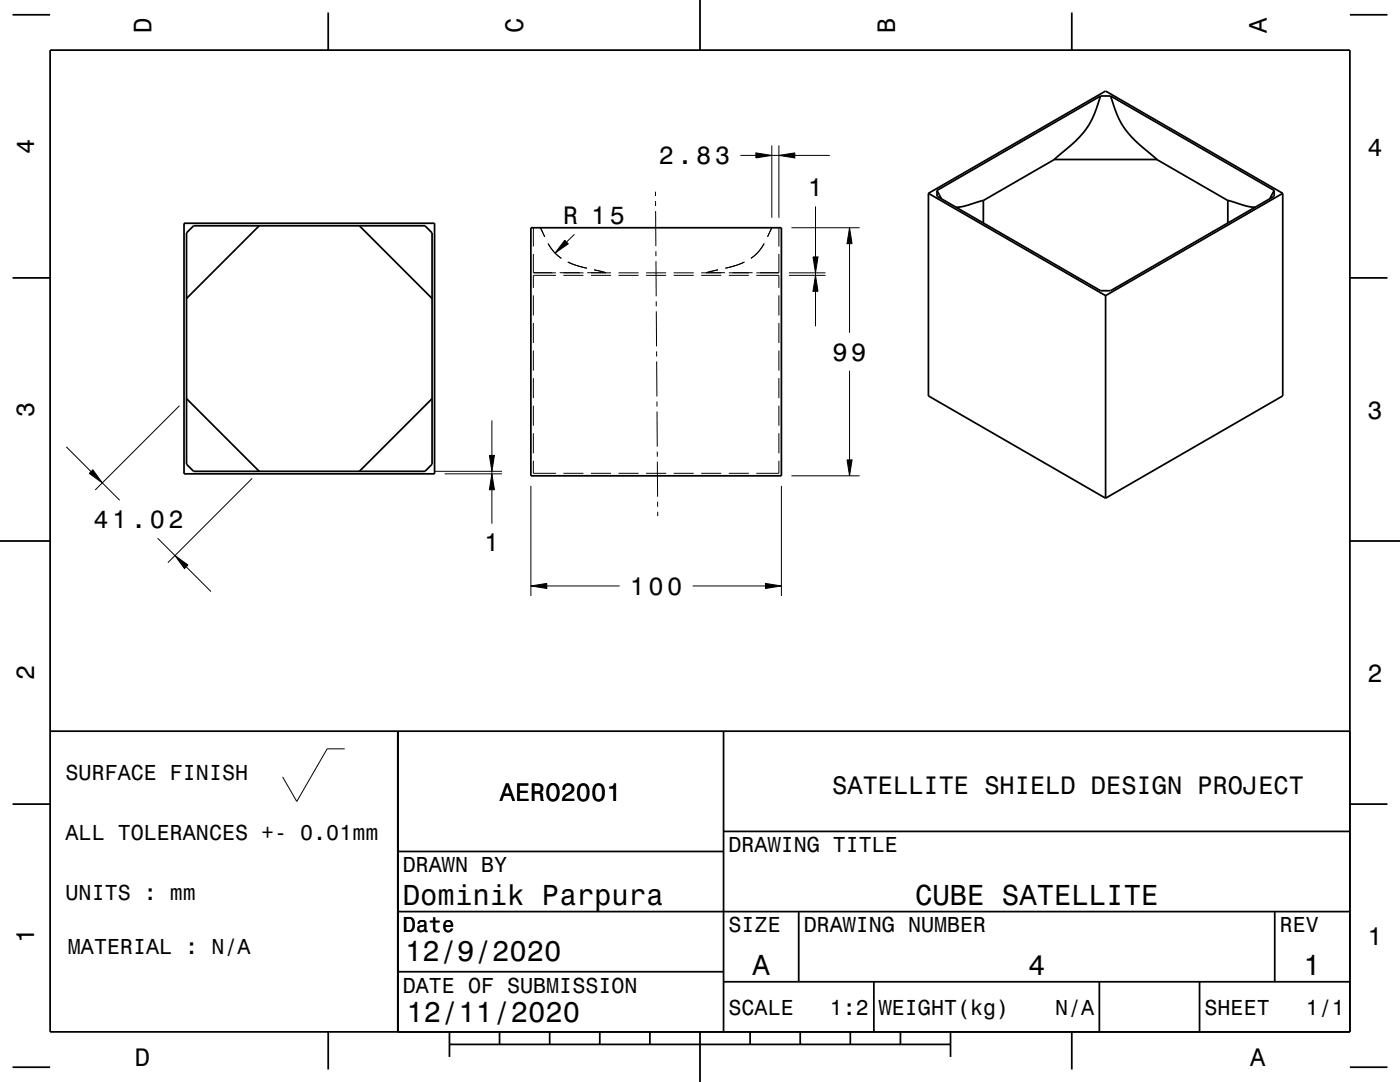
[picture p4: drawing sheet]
<svg xmlns="http://www.w3.org/2000/svg" width="279mm" height="216mm" viewBox="0 0 279 216" stroke-linecap="round" stroke-linejoin="round" font-family="sans-serif">
<g fill="none" stroke="#000" stroke-width=".2">
<path d="M130.8 38.3v.8M147.8 31h3.1M150.9 30.5l3.1 .5-3.1 .5zM154 29v14.4M154 31h1.4M155.4 31l3.2-.5v1zM155.4 29v14.4M158.6 31h7M106.4 50.7v3.7h4.5M106.4 45.4v3.8M106.4 58.9v4M107.9 45.4l.8 1.9"/>
<path d="M109.4 48.6a8.1 8.1 0 0 0 2.6 2.9M110.9 54.9h-4.5v2.5M111.7 54.4h4.7M112.4 54.9h4M112.7 47.9l.7 .8-2.6 1.8zM113.3 52.3l1.5 .6 2.3 .6M114.6 46.8l-1.5 1.5M117.2 54.4h4.7M117.9 54.9h4M118.6 53.8l2.3 .6M123.4 54.9h4M123.4 54.4h4"/>
<path d="M128.9 54.9h4M128.9 54.4h4M130.8 40.1v1M130.8 42.1l.1 7M130.9 50.1v1M130.9 52.1l.1 7M134.4 54.9h4M134.4 54.4h4M139.9 54.9h4M143.3 53.8l-2.4 .6M144.7 54.4h-4.8M145.4 54.9h4"/>
<path d="M148.6 52.3l-1.5 .6-2.3 .6M150.2 54.4h-4.8M150.9 54.9h4.5v2.5M152.5 48.6a8.1 8.1 0 0 1-2.6 2.9M154 45.4l-.8 1.9M155.4 50.7v3.7h-4.5M155.4 45.4v3.8M155.4 58.9v4M157.4 54.9h7.4M157.4 54.4h7.4M157.9 45.4h13.6M162.2 51.3h1.1l-.5 3.1z"/>
<path d="M162.8 54.9l.5 3.2h-1.1zM162.8 41.2v10.1M162.8 54.4v.5M162.8 58.1v7M169.5 45.4l.5 3.2h-1zM169.5 48.6v17.8M106.4 64.4v4M106.4 69.9v4M106.4 75.4v4M131 60.1v1M131 62.1v7M131 70.1v1"/>
<path d="M131 72.1l.1 7M155.4 64.4v4M155.4 69.9v4M155.4 75.4v4M169.5 74v17.8M13.2 89.2l5 4.9M17.8 94.5l.7-.7 1.9 2.6zM20.4 96.4l3.5 3.4M35.8 81l-16.8 16.8M50.3 95.5l-16.8 16.8M86.8 94h13.4M88.7 94.5h11.5"/>
<path d="M97.7 90.9h1l-.5 3.1zM98.2 94.5l.5 3.2h-1zM98.2 83.9v7M98.2 94v.5M98.2 97.7v6.8M105.9 96.9v22M106.4 80.9v4M106.4 86.4v4M106.4 91.9v2.5h4.5M112.4 94.4h4M117.9 94.4h4M123.4 94.4h4"/>
<path d="M128.9 94.4h4M131.1 80.1v1M131.1 82.1l.1 7M131.2 90.1v1M131.2 92.1v7M134.4 94.4h4M139.9 94.4h4M145.4 94.4h4M155.4 80.9v4M155.4 86.4v4M155.4 91.9v2.5h-4.5M155.9 96.9v22"/>
<path d="M157.9 94.9h13.6M169 91.8h1l-.5 3.1zM31.5 107.4l3.4 3.5M34.9 110.9l2.6 1.8-.7 .8zM37.2 113.1l4.9 4.9M105.9 116.9l3.2-.5v1zM109.1 116.9h14.6M131.2 100.1l.1 1M131.3 102.1v.9M138.2 116.9h14.6M152.8 116.4l3.1 .5-3.1 .5zM68.8 149.4h-3.5l-6.1 10.5-2.8-4.9"/>
</g>
<g fill="none" stroke="#000" stroke-width=".35">
<path d="M2.5 2.9h7.5M10 10h259.4v195.9h-259.4zM65.5 2.5v7.5M139.7 0v10M213.9 2.5v7.5M219.6 19.2a18.1 18.1 0 0 1-7.5 11.1l-1.7 1.5h20.5a36.4 36.4 0 0 1-6.5-6.2 21.3 21.3 0 0 1-2.8-6.4M219.6 19.2l-32.6 18.8M219.6 19.2h2M221.6 19.2l32.7 18.8M269.4 2.9h7.5M185.3 38.6l35.3-20.4 35.4 20.4M185.3 38.6v40.4l35.3 20.4"/>
<path d="M185.3 38.6l35.3 20.4M187 38l.9 1.7M187 38v1.2l32.6 18.8h2l32.7-18.8v-1.2M210.4 31.8l-14.2 8.2M230.9 31.8l14.1 8.2M254.3 38l-.9 1.7M256 38.6v40.4l-35.4 20.4M256 38.6l-35.4 20.4M2.5 55.4h7.5M36.7 44.5h50v50h-50zM37.2 46.5l1.4-1.5h46.2l1.4 1.5v46.1l-1.4 1.4h-46.2l-1.4-1.4zM51.7 45l-14.5 14.6"/>
<path d="M71.7 45l14.5 14.6M105.9 45.4h50v49.5h-50zM190.8 41.4a20.4 20.4 0 0 0 5.4-1.4v4.5M220.6 59v40.4M250.5 41.4a20.5 20.5 0 0 1-5.5-1.4v4.5M269.4 55.4h7.5M37.2 79.5l14.5 14.5M86.2 79.5l-14.5 14.5M0 107.9h10M269.4 107.9h10M10 145.9h259.4M79.4 145.9v60"/>
<path d="M144.4 145.9v60M2.5 160.5h7.5M79.4 169.9h65M144.4 165.9h125M269.4 160.5h7.5M79.4 193.9h65M79.4 181.9h190M144.4 195.9h125M159.4 181.9v14M174.4 195.9v10M219.4 195.9v10M239.4 195.9v10"/>
<path d="M254.4 181.9v14M2.5 213h7.5M65.5 205.9v7.5M89.7 208.4h100M89.7 205.9v5M99.7 205.9v2.5M109.7 205.9v2.5M119.7 205.9v2.5M129.7 205.9v2.5M139.7 205.9v10M149.7 205.9v2.5M159.7 205.9v2.5"/>
<path d="M169.7 205.9v2.5M179.7 205.9v2.5M189.7 205.9v5M213.9 205.9v7.5M269.4 213h7.5"/>
</g>
<g fill="#000">
<path d="M150.9 30.5l3.1 .5-3.1 .5z" fill-rule="evenodd"/>
<path d="M155.4 31l3.2-.5v1z" fill-rule="evenodd"/>
<path d="M112.7 47.9l.7 .8-2.6 1.8z" fill-rule="evenodd"/>
<path d="M162.2 51.3h1.1l-.5 3.1z" fill-rule="evenodd"/>
<path d="M162.8 54.9l.5 3.2h-1.1z" fill-rule="evenodd"/>
<path d="M169.5 45.4l.5 3.2h-1z" fill-rule="evenodd"/>
<path d="M17.8 94.5l.7-.7 1.9 2.6z" fill-rule="evenodd"/>
<path d="M97.7 90.9h1l-.5 3.1z" fill-rule="evenodd"/>
<path d="M98.2 94.5l.5 3.2h-1z" fill-rule="evenodd"/>
<path d="M169 91.8h1l-.5 3.1z" fill-rule="evenodd"/>
<path d="M34.9 110.9l2.6 1.8-.7 .8z" fill-rule="evenodd"/>
<path d="M105.9 116.9l3.2-.5v1z" fill-rule="evenodd"/>
<path d="M152.8 116.4l3.1 .5-3.1 .5z" fill-rule="evenodd"/>
</g>
<g font-size="5.8">
<text x="80.4" y="180.5">Dominik Parpura</text>
<text x="182.6" y="180.5">CUBE SATELLITE</text>
<text x="80.8" y="191.8">12/9/2020</text>
<text x="150.2" y="194.5">A</text>
<text x="205.2" y="194.5">4</text>
<text x="260.2" y="194.5">1</text>
<text x="81.1" y="203.9">12/11/2020</text>
</g>
<g font-size="5">
<text x="30.2" y="6.5" transform="rotate(-90 30.2 6.5)">D</text>
<text x="104.4" y="6.5" transform="rotate(-90 104.4 6.5)">C</text>
<text x="178.6" y="6.5" transform="rotate(-90 178.6 6.5)">B</text>
<text x="252.8" y="6.5" transform="rotate(-90 252.8 6.5)">A</text>
<text x="6.8" y="30.7" transform="rotate(-90 6.8 30.7)">4</text>
<text x="131.5" y="32.8">2.83</text>
<text x="272.9" y="31">4</text>
<text x="161.2" y="39.1">1</text>
<text x="112.4" y="44.7">R 15</text>
<text x="166.2" y="71.9">99</text>
<text x="6.8" y="83.2" transform="rotate(-90 6.8 83.2)">3</text>
<text x="272.9" y="83.5">3</text>
<text x="18.7" y="105.4">41.02</text>
<text x="96.7" y="110">1</text>
<text x="125.7" y="118.7">100</text>
<text x="6.8" y="135.7" transform="rotate(-90 6.8 135.7)">2</text>
<text x="272.9" y="136">2</text>
<text x="99.8" y="159.7">AERO2001</text>
<text x="166.1" y="158.4">SATELLITE SHIELD DESIGN PROJECT</text>
<text x="6.8" y="188.2" transform="rotate(-90 6.8 188.2)">1</text>
<text x="272.9" y="188.5">1</text>
<text x="26.9" y="212.7">D</text>
<text x="249.5" y="212.7">A</text>
</g>
<g font-size="4.3">
<text x="13.1" y="155.6">SURFACE FINISH</text>
<text x="13.1" y="167.6">ALL TOLERANCES +- 0.01mm</text>
<text x="145.4" y="170.1">DRAWING TITLE</text>
<text x="13.1" y="179.6">UNITS : mm</text>
<text x="80.4" y="174.1">DRAWN BY</text>
<text x="13.6" y="190.4">MATERIAL : N/A</text>
<text x="80.4" y="186.1">Date</text>
<text x="145.4" y="186.1">SIZE</text>
<text x="160.4" y="186.1">DRAWING NUMBER</text>
<text x="255.4" y="186.1">REV</text>
<text x="80.4" y="198.1">DATE OF SUBMISSION</text>
<text x="145.4" y="202.5">SCALE</text>
<text x="165.6" y="202.5">1:2</text>
<text x="175.4" y="202.5">WEIGHT(kg)</text>
<text x="210.6" y="202.5">N/A</text>
<text x="240.4" y="202.5">SHEET</text>
<text x="260.6" y="202.5">1/1</text>
</g>
</svg>
